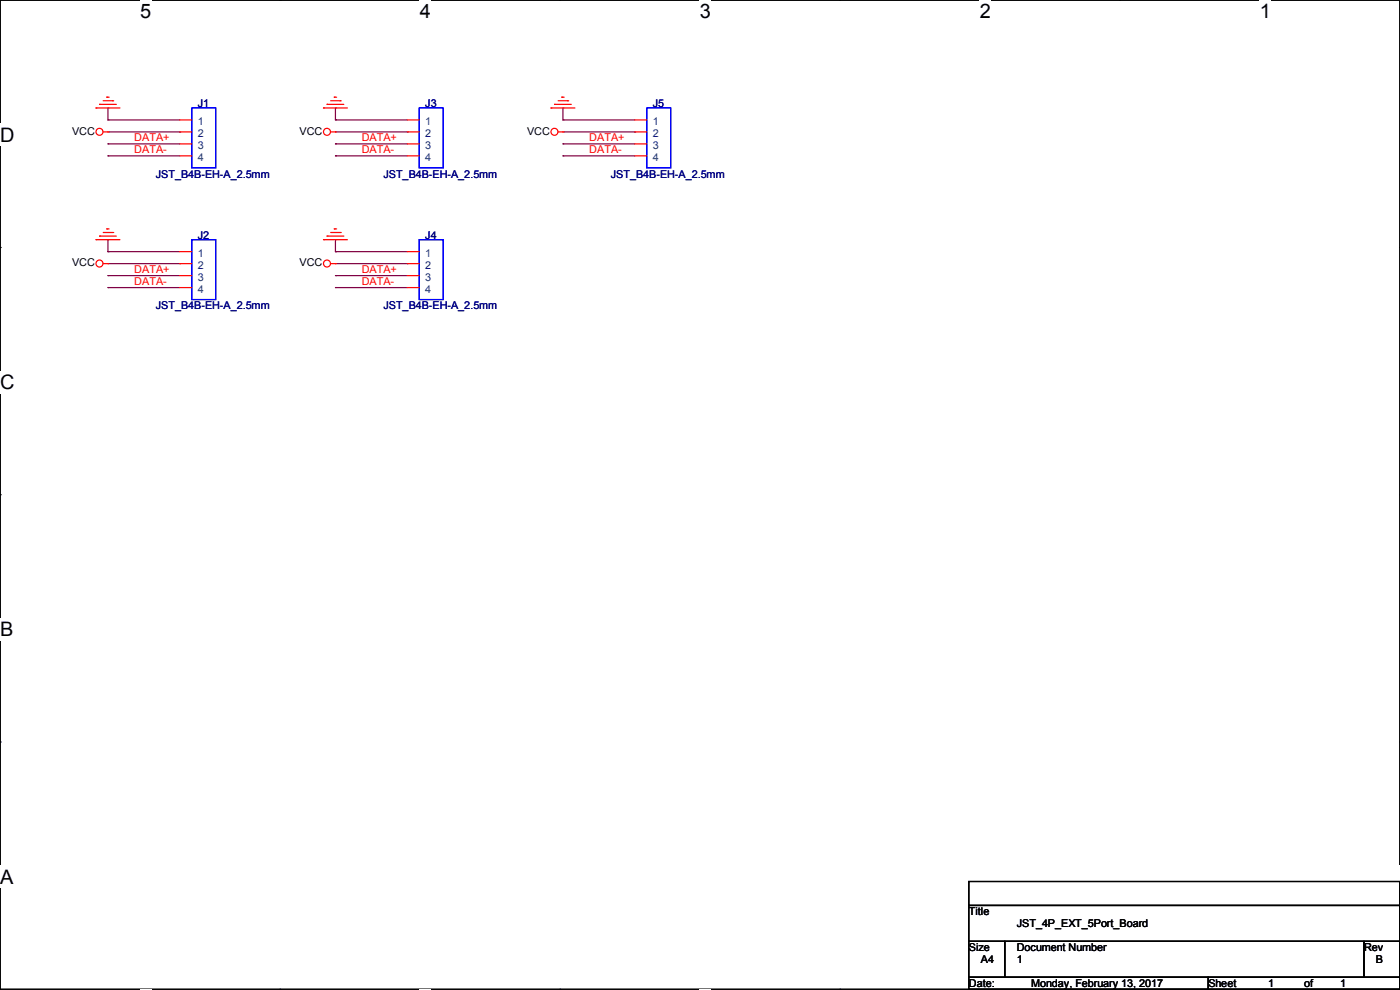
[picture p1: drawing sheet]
<svg xmlns="http://www.w3.org/2000/svg" width="297mm" height="210mm" viewBox="0 0 297 210" stroke-linecap="round" stroke-linejoin="round" font-family="sans-serif">
<path d="M0 0h297v209.8h-297z" fill="none" stroke="#000" stroke-width=".25"/>
<g fill="#fff">
<path d="M29.7 0h2.4v4.8h-2.4z"/>
<path d="M29.7 209.8h2.4v.2h-2.4z"/>
</g>
<path d="M59.4 0h.1M59.4 209.8h.1" fill="none" stroke="#000" stroke-width=".25"/>
<g fill="#fff">
<path d="M89.1 0h2.3v4.8h-2.3z"/>
<path d="M89.1 209.8h2.3v.2h-2.3z"/>
</g>
<path d="M118.8 0h.1M118.8 209.8h.1" fill="none" stroke="#000" stroke-width=".25"/>
<g fill="#fff">
<path d="M148.5 0h2.3v4.8h-2.3z"/>
<path d="M148.5 209.8h2.3v.2h-2.3z"/>
</g>
<path d="M178.2 0h.1M178.2 209.8h.1" fill="none" stroke="#000" stroke-width=".25"/>
<g fill="#fff">
<path d="M207.9 0h2.3v4.8h-2.3z"/>
<path d="M207.9 209.8h2.3v.2h-2.3z"/>
</g>
<path d="M237.6 0h.1M237.6 209.8h.1" fill="none" stroke="#000" stroke-width=".25"/>
<g fill="#fff">
<path d="M267.3 0h2.3v4.8h-2.3z"/>
<path d="M267.3 209.8h2.3v.2h-2.3z"/>
<path d="M0 26.2h3.1v4.8h-3.1z"/>
<path d="M0 78.7h3.1v4.7h-3.1z"/>
</g>
<path d="M0 52.5h.1M297 52.5h.1" fill="none" stroke="#000" stroke-width=".25"/>
<path d="M0 131.1h2.9v4.8h-2.9z" fill="#fff"/>
<path d="M0 104.9h.1M297 104.9h.1" fill="none" stroke="#000" stroke-width=".25"/>
<g fill="#fff">
<path d="M0 183.6h2.9v4.7h-2.9z"/>
<path d="M296.9 183.6h.1v4.7h-.1z"/>
</g>
<path d="M0 157.4h.1M297 157.4h.1M205.5 187h91.5v5.1h-91.5zM205.5 192.1h91.5v7.6h-91.5zM205.5 199.7h7.6v7.6h-7.6zM213.1 199.7h76.2v7.6h-76.2zM289.3 199.7h7.7v7.6h-7.7zM205.5 207.3h50.8v2.5h-50.8zM256.3 207.3h40.7v2.5h-40.7z" fill="none" stroke="#000" stroke-width=".25"/>
<g fill="none" stroke="#800040" stroke-width=".25">
<path d="M22.9 25.4h.1M22.9 30.5h.1M22.9 33.1h.1M22.9 22.9h.1M22.9 25.4h15.2M22.9 28h15.2M22.9 30.5h15.2M22.9 33.1h15.2M22.9 22.9v2.5M38.1 28h.1M71.2 25.4h.1M71.2 30.5h.1"/>
<path d="M71.2 33.1h.1M71.2 22.9h.1M71.2 25.4h15.2M71.2 28h15.2M71.2 30.5h15.2M71.2 33.1h15.2M71.2 22.9v2.5M86.4 28h.1M119.4 25.4h.1M119.4 30.5h.1M119.4 33.1h.1M119.4 22.9h.1"/>
<path d="M119.4 25.4h15.3M119.4 28h15.3M119.4 30.5h15.3M119.4 33.1h15.3M119.4 22.9v2.5M134.7 28h.1M22.9 53.4h.1M22.9 58.5h.1M22.9 50.8h.1M22.9 50.8v2.6M22.9 53.4h15.2M22.9 55.9h15.2"/>
<path d="M22.9 58.5h15.2M38.1 55.9h.1M71.2 53.4h.1M71.2 58.5h.1M71.2 50.8h.1M71.2 53.4h15.2M71.2 55.9h15.2M71.2 58.5h15.2M71.2 50.8v2.6M86.4 55.9h.1M22.9 61h.1M22.9 61h15.2"/>
<path d="M71.2 61h.1M71.2 61h15.2"/>
</g>
<g fill="none" stroke="#f00" stroke-width=".25">
<path d="M20.4 22.9h.1M20.4 22.9h5M21.1 22.1h.1M21.1 22.1h3.6M21.9 21.4h2M21.9 28h1M22.6 20.6h.1M22.6 20.6h.6M22.9 28h.1M23.9 21.4h.1M38.1 28h2.6M38.1 25.4h2.6"/>
<path d="M38.1 30.5h2.6M38.1 33.1h2.6M68.6 22.9h.1M68.6 22.9h5.1M69.4 22.1h.1M69.4 22.1h3.5M70.1 21.4h2.1M70.1 28h1.1M70.9 20.6h.1M70.9 20.6h.5M71.2 28h.1M72.2 21.4h.1"/>
<path d="M86.4 28h2.5M86.4 25.4h2.5M86.4 30.5h2.5M86.4 33.1h2.5M116.9 22.9h.1M116.9 22.9h5.1M117.6 22.1h.1M117.6 22.1h3.6M118.4 21.4h2M118.4 28h1M119.2 20.6h.1M119.2 20.6h.5"/>
<path d="M119.4 28h.1M120.4 21.4h.1M134.7 28h2.5M134.7 25.4h2.5M134.7 30.5h2.5M134.7 33.1h2.5M20.4 50.8h.1M20.4 50.8h5M21.1 50.1h.1M21.1 50.1h3.6M21.9 49.3h2M21.9 55.9h1"/>
<path d="M22.6 48.6h.1M22.6 48.6h.6M22.9 55.9h.1M23.9 49.3h.1M38.1 55.9h2.6M38.1 53.4h2.6M38.1 58.5h2.6M68.6 50.8h.1M68.6 50.8h5.1M69.4 50.1h.1M69.4 50.1h3.5M70.1 49.3h2.1"/>
<path d="M70.1 55.9h1.1M70.9 48.6h.1M70.9 48.6h.5M71.2 55.9h.1M72.2 49.3h.1M86.4 55.9h2.5M86.4 53.4h2.5M86.4 58.5h2.5M38.1 61h2.6M86.4 61h2.5"/>
<circle cx="21.1" cy="28" r=".74"/>
<circle cx="69.4" cy="28" r=".74"/>
<circle cx="117.6" cy="28" r=".74"/>
<circle cx="21.1" cy="55.9" r=".74"/>
<circle cx="69.4" cy="55.9" r=".74"/>
</g>
<path d="M40.7 22.9h5.1v12.7h-5.1zM88.9 22.9h5.1v12.7h-5.1zM137.2 22.9h5.1v12.7h-5.1zM40.7 50.8h5.1v12.7h-5.1zM88.9 50.8h5.1v12.7h-5.1z" fill="none" stroke="#00f" stroke-width=".25"/>
<g font-size="4.2">
<text x="29.7" y="3.9">5</text>
<text x="89.1" y="3.9">4</text>
<text x="148.5" y="3.9">3</text>
<text x="207.9" y="3.9">2</text>
<text x="267.3" y="3.9">1</text>
<text x="0" y="30.1">D</text>
<text x="0" y="82.5">C</text>
<text x="0" y="135">B</text>
<text x="0" y="187.4">A</text>
<text x="297" y="187.4">A</text>
</g>
<g font-size="2.3" fill="#000080">
<text x="42" y="22.7">J1</text>
<text x="90.2" y="22.7">J3</text>
<text x="138.5" y="22.7">J5</text>
<text x="33.1" y="37.7">JST_B4B-EH-A_2.5mm</text>
<text x="81.3" y="37.7">JST_B4B-EH-A_2.5mm</text>
<text x="129.6" y="37.7">JST_B4B-EH-A_2.5mm</text>
<text x="42" y="50.6">J2</text>
<text x="90.2" y="50.6">J4</text>
<text x="33.1" y="65.6">JST_B4B-EH-A_2.5mm</text>
<text x="81.3" y="65.6">JST_B4B-EH-A_2.5mm</text>
</g>
<g font-size="2.3">
<text x="15.3" y="28.5">VCC</text>
<text x="63.5" y="28.5">VCC</text>
<text x="111.8" y="28.5">VCC</text>
<text x="15.3" y="56.5">VCC</text>
<text x="63.5" y="56.5">VCC</text>
<text x="205.5" y="194.1">Title</text>
<text x="215.7" y="196.7">JST_4P_EXT_5Port_Board</text>
<text x="205.5" y="201.8">Size</text>
<text x="215.7" y="201.8">Document Number</text>
<text x="289.4" y="201.8">Rev</text>
<text x="205.5" y="209.4">Date:</text>
<text x="208.1" y="204.3">A4</text>
<text x="215.7" y="204.3">1</text>
<text x="218.7" y="209.4">Monday, February 13, 2017</text>
<text x="256.3" y="209.4">Sheet</text>
<text x="269" y="209.4">1</text>
<text x="276.7" y="209.4">of</text>
<text x="284.3" y="209.4">1</text>
<text x="291.9" y="204.3">B</text>
</g>
<g font-size="2.3" fill="#004080">
<text x="42" y="26.5">1</text>
<text x="42" y="29">2</text>
<text x="90.2" y="26.5">1</text>
<text x="90.2" y="29">2</text>
<text x="138.5" y="26.5">1</text>
<text x="138.5" y="29">2</text>
<text x="42" y="31.6">3</text>
<text x="42" y="34.1">4</text>
<text x="90.2" y="31.6">3</text>
<text x="90.2" y="34.1">4</text>
<text x="138.5" y="31.6">3</text>
<text x="138.5" y="34.1">4</text>
<text x="42" y="54.4">1</text>
<text x="42" y="57">2</text>
<text x="42" y="59.5">3</text>
<text x="90.2" y="54.4">1</text>
<text x="90.2" y="57">2</text>
<text x="90.2" y="59.5">3</text>
<text x="42" y="62.1">4</text>
<text x="90.2" y="62.1">4</text>
</g>
<g font-size="2.3" fill="#f00">
<text x="28.5" y="30">DATA+</text>
<text x="28.5" y="32.6">DATA-</text>
<text x="76.8" y="30">DATA+</text>
<text x="76.8" y="32.6">DATA-</text>
<text x="125" y="30">DATA+</text>
<text x="125" y="32.6">DATA-</text>
<text x="28.5" y="58">DATA+</text>
<text x="76.8" y="58">DATA+</text>
<text x="28.5" y="60.5">DATA-</text>
<text x="76.8" y="60.5">DATA-</text>
</g>
</svg>
